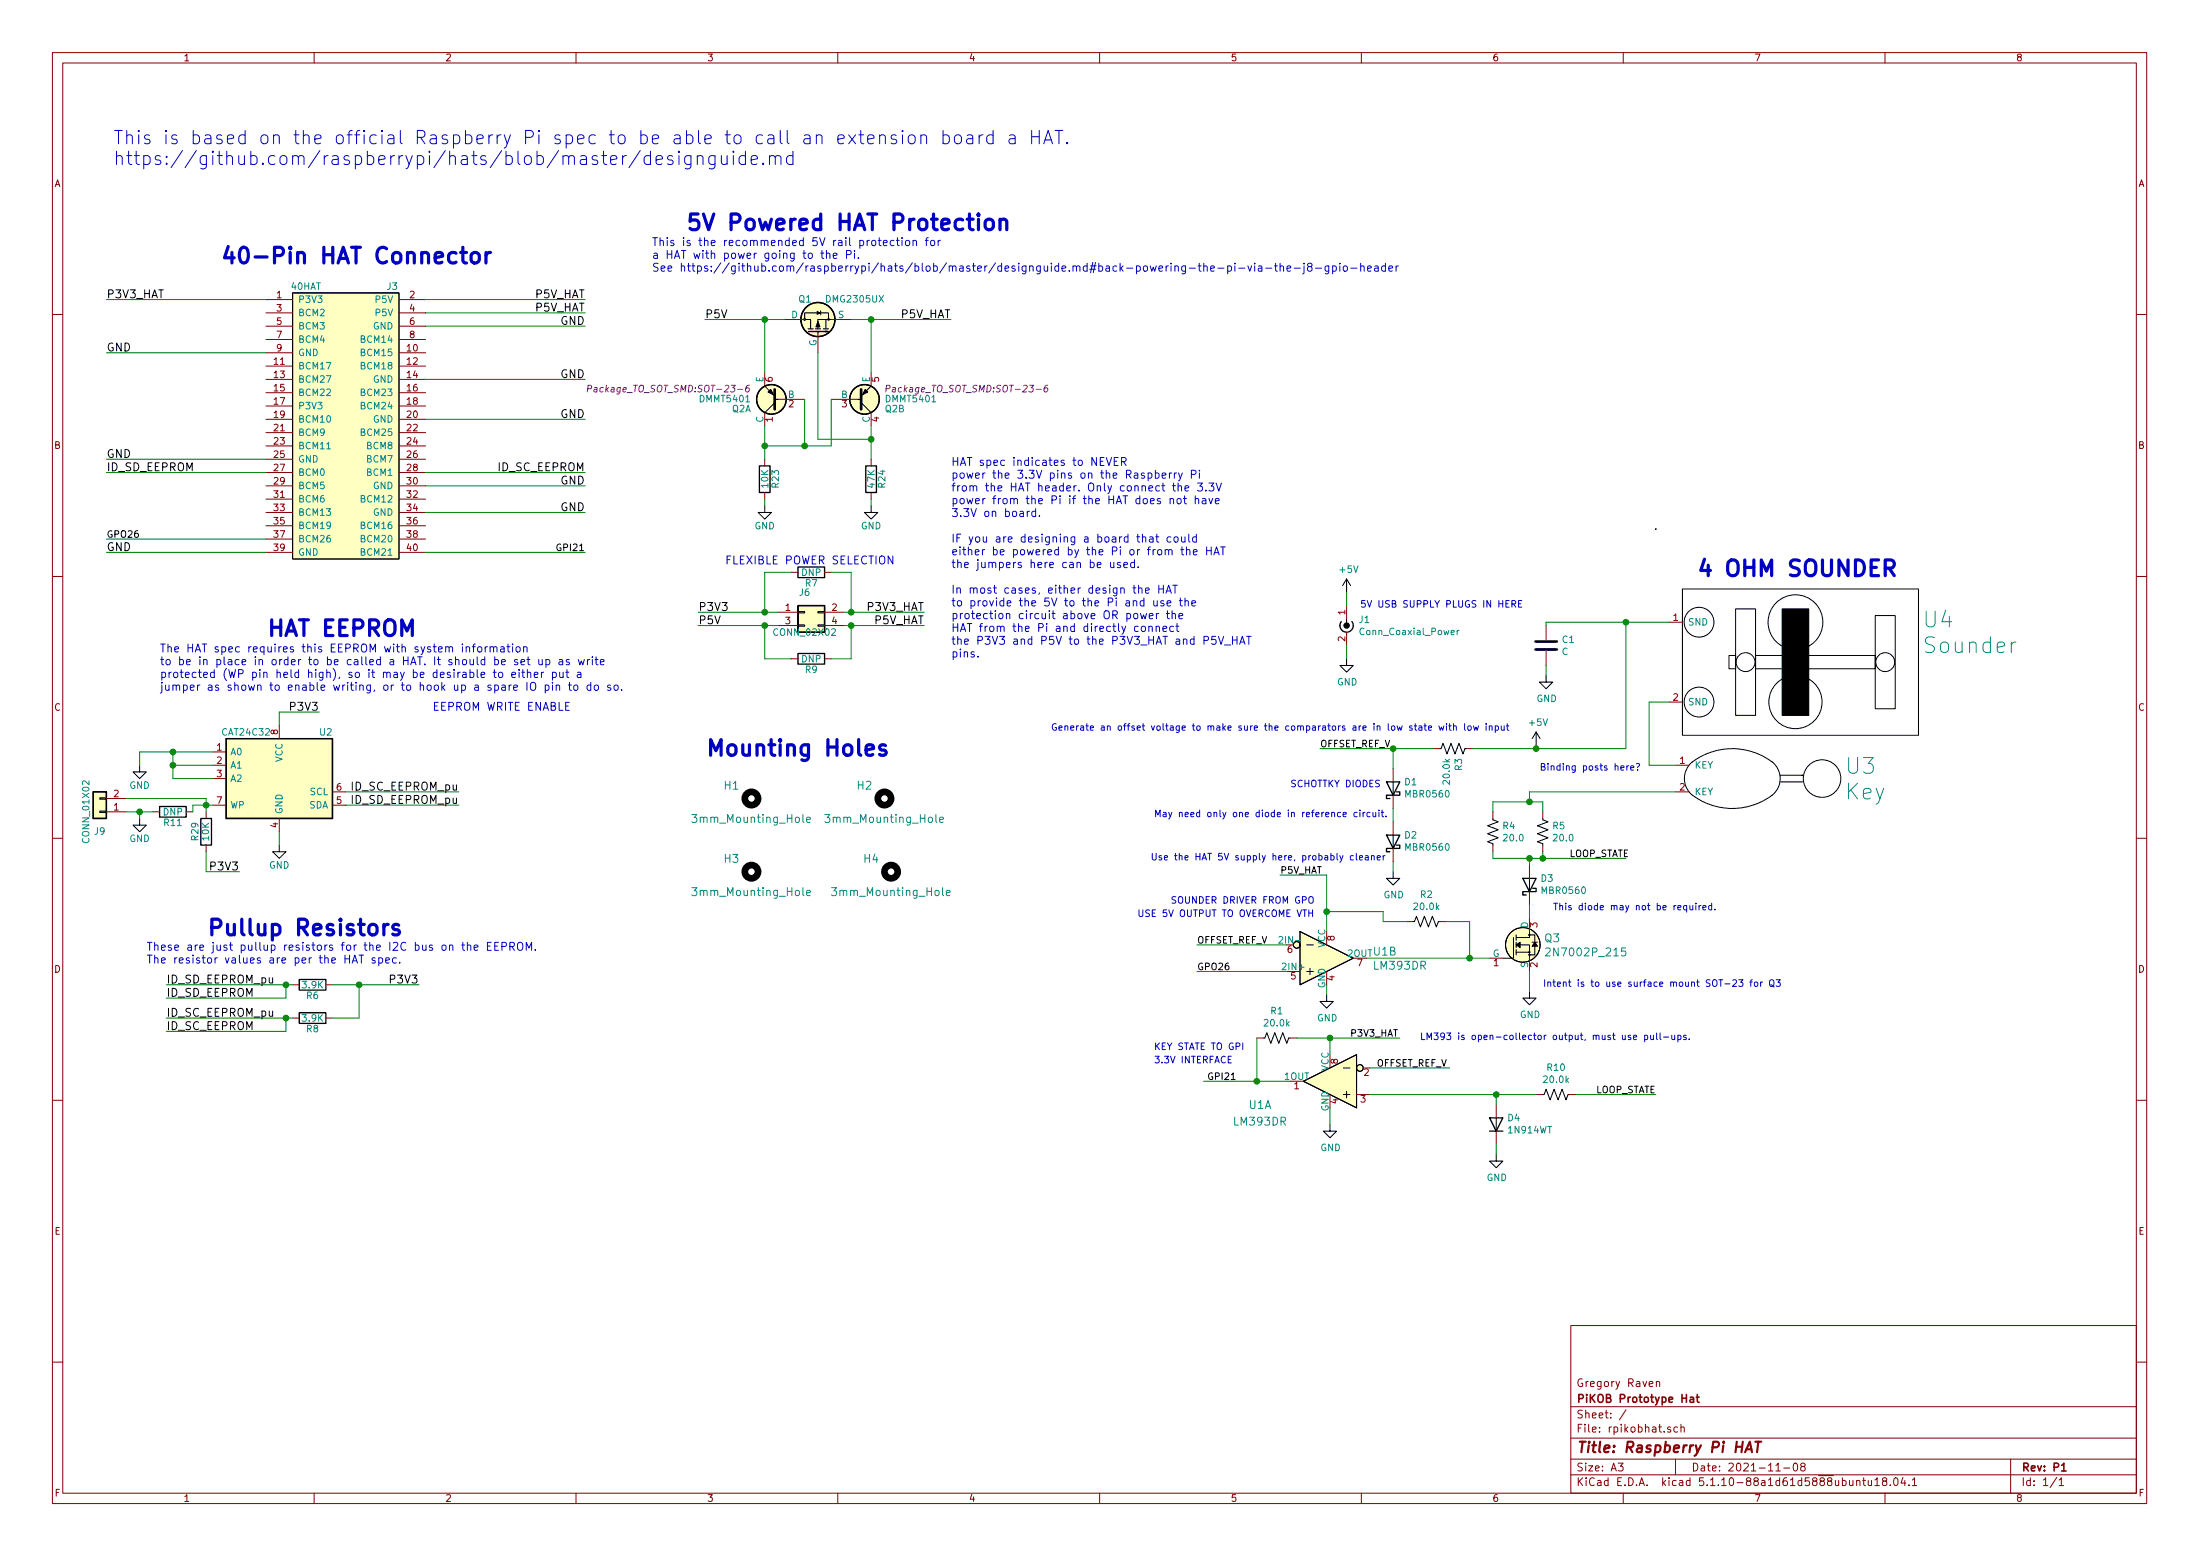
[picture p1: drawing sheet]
EESchema Schematic File Version 4
EELAYER 30 0
EELAYER END
$Descr A3 16535 11693
encoding utf-8
Sheet 1 1
Title "Raspberry Pi HAT"
Date "2021-11-08"
Rev "P1"
Comp "PiKOB Prototype Hat"
Comment1 "Gregory Raven"
Comment2 ""
Comment3 ""
Comment4 ""
$EndDescr
$Comp
L Mechanical:MountingHole H1
U 1 1
P 5650 6000
F 0 "H1" H 5500 6100 60  0000 C CNN
F 1 "3mm_Mounting_Hole" H 5650 5850 60  0000 C CNN
F 2 "project_footprints:NPTH_3mm_ID" H 5550 6000 60  0001 C CNN
F 3 "" H 5550 6000 60  0001 C CNN
	1    5650 6000
	1    0    0    -1  
$EndComp
$Comp
L Mechanical:MountingHole H2
U 1 1
P 6650 6000
F 0 "H2" H 6500 6100 60  0000 C CNN
F 1 "3mm_Mounting_Hole" H 6650 5850 60  0000 C CNN
F 2 "project_footprints:NPTH_3mm_ID" H 6550 6000 60  0001 C CNN
F 3 "" H 6550 6000 60  0001 C CNN
	1    6650 6000
	1    0    0    -1  
$EndComp
$Comp
L Mechanical:MountingHole H3
U 1 1
P 5650 6550
F 0 "H3" H 5500 6650 60  0000 C CNN
F 1 "3mm_Mounting_Hole" H 5650 6400 60  0000 C CNN
F 2 "project_footprints:NPTH_3mm_ID" H 5550 6550 60  0001 C CNN
F 3 "" H 5550 6550 60  0001 C CNN
	1    5650 6550
	1    0    0    -1  
$EndComp
$Comp
L Mechanical:MountingHole H4
U 1 1
P 6700 6550
F 0 "H4" H 6550 6650 60  0000 C CNN
F 1 "3mm_Mounting_Hole" H 6700 6400 60  0000 C CNN
F 2 "project_footprints:NPTH_3mm_ID" H 6600 6550 60  0001 C CNN
F 3 "" H 6600 6550 60  0001 C CNN
	1    6700 6550
	1    0    0    -1  
$EndComp
$Comp
L raspberrypi_hat:OX40HAT J3
U 1 1
P 2600 2250
F 0 "J3" H 2950 2350 50  0000 C CNN
F 1 "40HAT" H 2300 2350 50  0000 C CNN
F 2 "Connector_PinSocket_2.54mm:PinSocket_2x20_P2.54mm_Vertical" H 2600 2450 50  0001 C CNN
F 3 "" H 1900 2250 50  0000 C CNN
	1    2600 2250
	1    0    0    -1  
$EndComp
Text Label 3150 7400 2    60   ~ 0
P3V3
$Comp
L Connector_Generic:Conn_02x02_Odd_Even J6
U 1 1
P 6050 4600
F 0 "J6" H 6050 4750 50  0000 C CNN
F 1 "CONN_02X02" H 6050 4450 50  0000 C CNN
F 2 "Connector_PinHeader_2.54mm:PinHeader_2x02_P2.54mm_Vertical" H 6050 3400 50  0001 C CNN
F 3 "" H 6050 3400 50  0000 C CNN
	1    6050 4600
	1    0    0    -1  
$EndComp
Text Label 5250 4600 0    60   ~ 0
P3V3
Text Label 5250 4700 0    60   ~ 0
P5V
Wire Wire Line
	5250 4600 5750 4600
Wire Wire Line
	5250 4700 5750 4700
Text Label 6950 4600 2    60   ~ 0
P3V3_HAT
Text Label 6950 4700 2    60   ~ 0
P5V_HAT
Wire Wire Line
	6350 4600 6400 4600
Wire Wire Line
	6350 4700 6400 4700
Text Notes 5450 4250 0    60   ~ 0
FLEXIBLE POWER SELECTION
Text Label 7150 2400 2    60   ~ 0
P5V_HAT
Wire Wire Line
	6400 2400 6550 2400
Text Label 5300 2400 0    60   ~ 0
P5V
Wire Wire Line
	5300 2400 5750 2400
Text Notes 5150 1750 0    118  ~ 24
5V Powered HAT Protection
Text Notes 4900 2050 0    60   ~ 0
This is the recommended 5V rail protection for \na HAT with power going to the Pi.\nSee https://github.com/raspberrypi/hats/blob/master/designguide.md#back-powering-the-pi-via-the-j8-gpio-header
$Comp
L raspberrypi_hat:DMG2305UX Q1
U 1 1
P 6150 2400
F 0 "Q1" V 6300 2550 50  0000 R CNN
F 1 "DMG2305UX" V 6300 2350 50  0000 R CNN
F 2 "Package_TO_SOT_SMD:SOT-23" H 6350 2500 50  0001 C CNN
F 3 "" H 6150 2400 50  0000 C CNN
	1    6150 2400
	0    -1   -1   0   
$EndComp
$Comp
L raspberrypi_hat:DMMT5401 Q2
U 1 1
P 5850 3000
F 0 "Q2" H 6050 3075 50  0000 L CNN
F 1 "DMMT5401" H 6050 3000 50  0000 L CNN
F 2 "Package_TO_SOT_SMD:SOT-23-6" H 6050 2925 50  0000 L CIN
F 3 "" H 5850 3000 50  0000 L CNN
	1    5850 3000
	-1   0    0    1   
$EndComp
$Comp
L raspberrypi_hat:DMMT5401 Q2
U 2 1
P 6450 3000
F 0 "Q2" H 6650 3075 50  0000 L CNN
F 1 "DMMT5401" H 6650 3000 50  0000 L CNN
F 2 "Package_TO_SOT_SMD:SOT-23-6" H 6650 2925 50  0000 L CIN
F 3 "" H 6450 3000 50  0000 L CNN
	2    6450 3000
	1    0    0    1   
$EndComp
$Comp
L Device:R R23
U 1 1
P 5750 3600
F 0 "R23" V 5830 3600 50  0000 C CNN
F 1 "10K" V 5750 3600 50  0000 C CNN
F 2 "Resistor_SMD:R_0603_1608Metric_Pad0.84x1.00mm_HandSolder" V 5680 3600 50  0001 C CNN
F 3 "" H 5750 3600 50  0001 C CNN
	1    5750 3600
	1    0    0    -1  
$EndComp
$Comp
L Device:R R24
U 1 1
P 6550 3600
F 0 "R24" V 6630 3600 50  0000 C CNN
F 1 "47K" V 6550 3600 50  0000 C CNN
F 2 "Resistor_SMD:R_0603_1608Metric_Pad0.84x1.00mm_HandSolder" V 6480 3600 50  0001 C CNN
F 3 "" H 6550 3600 50  0001 C CNN
	1    6550 3600
	1    0    0    -1  
$EndComp
$Comp
L power:GND #PWR01
U 1 1
P 5750 3800
F 0 "#PWR01" H 5750 3550 50  0001 C CNN
F 1 "GND" H 5750 3650 50  0000 C CNN
F 2 "" H 5750 3800 50  0000 C CNN
F 3 "" H 5750 3800 50  0000 C CNN
	1    5750 3800
	1    0    0    -1  
$EndComp
$Comp
L power:GND #PWR02
U 1 1
P 6550 3800
F 0 "#PWR02" H 6550 3550 50  0001 C CNN
F 1 "GND" H 6550 3650 50  0000 C CNN
F 2 "" H 6550 3800 50  0000 C CNN
F 3 "" H 6550 3800 50  0000 C CNN
	1    6550 3800
	1    0    0    -1  
$EndComp
Wire Wire Line
	5750 3800 5750 3750
Wire Wire Line
	6550 3800 6550 3750
Wire Wire Line
	6550 3200 6550 3300
Wire Wire Line
	6150 2650 6150 3300
Wire Wire Line
	6150 3300 6550 3300
Connection ~ 6550 3300
Wire Wire Line
	5750 3200 5750 3350
Wire Wire Line
	6050 3000 6050 3350
Wire Wire Line
	5750 3350 6050 3350
Connection ~ 5750 3350
Wire Wire Line
	6250 3350 6250 3000
Connection ~ 6050 3350
Wire Wire Line
	5750 2800 5750 2400
Connection ~ 5750 2400
Wire Wire Line
	6550 2800 6550 2400
Connection ~ 6550 2400
$Comp
L raspberrypi_hat:CAT24C32 U2
U 1 1
P 2100 5850
F 0 "U2" H 2450 6200 50  0000 C CNN
F 1 "CAT24C32" H 1850 6200 50  0000 C CNN
F 2 "Package_SOIC:SOIC-8_3.9x4.9mm_P1.27mm" H 2100 5850 50  0001 C CNN
F 3 "" H 2100 5850 50  0000 C CNN
	1    2100 5850
	1    0    0    -1  
$EndComp
$Comp
L Device:R R6
U 1 1
P 2350 7400
F 0 "R6" V 2430 7400 50  0000 C CNN
F 1 "3.9K" V 2350 7400 50  0000 C CNN
F 2 "Resistor_SMD:R_0603_1608Metric_Pad0.84x1.00mm_HandSolder" V 2280 7400 50  0001 C CNN
F 3 "" H 2350 7400 50  0001 C CNN
	1    2350 7400
	0    1    1    0   
$EndComp
$Comp
L Device:R R8
U 1 1
P 2350 7650
F 0 "R8" V 2430 7650 50  0000 C CNN
F 1 "3.9K" V 2350 7650 50  0000 C CNN
F 2 "Resistor_SMD:R_0603_1608Metric_Pad0.84x1.00mm_HandSolder" V 2280 7650 50  0001 C CNN
F 3 "" H 2350 7650 50  0001 C CNN
	1    2350 7650
	0    1    1    0   
$EndComp
Wire Wire Line
	1250 7400 2150 7400
Wire Wire Line
	1250 7650 2150 7650
Wire Wire Line
	2150 7500 1250 7500
Wire Wire Line
	2150 7750 1250 7750
Wire Wire Line
	2150 7750 2150 7650
Connection ~ 2150 7650
Wire Wire Line
	2150 7500 2150 7400
Connection ~ 2150 7400
Wire Wire Line
	2500 7400 2700 7400
Wire Wire Line
	2700 7650 2500 7650
Connection ~ 2700 7400
Text Label 1250 7400 0    60   ~ 0
ID_SD_EEPROM_pu
Text Label 1250 7500 0    60   ~ 0
ID_SD_EEPROM
Text Label 1250 7650 0    60   ~ 0
ID_SC_EEPROM_pu
Text Label 1250 7750 0    60   ~ 0
ID_SC_EEPROM
Wire Wire Line
	3450 6050 2600 6050
Wire Wire Line
	2600 5950 3450 5950
Text Label 3450 6050 2    60   ~ 0
ID_SD_EEPROM_pu
Text Label 3450 5950 2    60   ~ 0
ID_SC_EEPROM_pu
$Comp
L Connector_Generic:Conn_01x02 J9
U 1 1
P 750 6100
F 0 "J9" H 750 6250 50  0000 C CNN
F 1 "CONN_01X02" V 850 6100 50  0000 C CNN
F 2 "Connector_PinHeader_2.54mm:PinHeader_1x02_P2.54mm_Vertical" H 750 6100 50  0001 C CNN
F 3 "" H 750 6100 50  0000 C CNN
	1    750  6100
	-1   0    0    1   
$EndComp
$Comp
L Device:R R29
U 1 1
P 1550 6250
F 0 "R29" V 1630 6250 50  0000 C CNN
F 1 "10K" V 1550 6250 50  0000 C CNN
F 2 "Resistor_SMD:R_0603_1608Metric_Pad0.84x1.00mm_HandSolder" V 1480 6250 50  0001 C CNN
F 3 "" H 1550 6250 50  0001 C CNN
	1    1550 6250
	-1   0    0    1   
$EndComp
Text Label 2400 5350 2    60   ~ 0
P3V3
Wire Wire Line
	2100 5350 2400 5350
Wire Wire Line
	2100 5350 2100 5450
$Comp
L power:GND #PWR03
U 1 1
P 1050 5750
F 0 "#PWR03" H 1050 5500 50  0001 C CNN
F 1 "GND" H 1050 5600 50  0000 C CNN
F 2 "" H 1050 5750 50  0000 C CNN
F 3 "" H 1050 5750 50  0000 C CNN
	1    1050 5750
	1    0    0    -1  
$EndComp
Wire Wire Line
	1300 5650 1300 5750
Wire Wire Line
	1050 5650 1300 5650
Wire Wire Line
	1600 5750 1300 5750
Connection ~ 1300 5750
Wire Wire Line
	1300 5850 1600 5850
$Comp
L power:GND #PWR04
U 1 1
P 1050 6150
F 0 "#PWR04" H 1050 5900 50  0001 C CNN
F 1 "GND" H 1050 6000 50  0000 C CNN
F 2 "" H 1050 6150 50  0000 C CNN
F 3 "" H 1050 6150 50  0000 C CNN
	1    1050 6150
	1    0    0    -1  
$EndComp
Text Notes 3250 5350 0    60   ~ 0
EEPROM WRITE ENABLE
$Comp
L Device:R R7
U 1 1
P 6100 4300
F 0 "R7" V 6180 4300 50  0000 C CNN
F 1 "DNP" V 6100 4300 50  0000 C CNN
F 2 "Resistor_SMD:R_0603_1608Metric_Pad0.84x1.00mm_HandSolder" V 6030 4300 50  0001 C CNN
F 3 "" H 6100 4300 50  0001 C CNN
	1    6100 4300
	0    1    1    0   
$EndComp
$Comp
L Device:R R9
U 1 1
P 6100 4950
F 0 "R9" V 6180 4950 50  0000 C CNN
F 1 "DNP" V 6100 4950 50  0000 C CNN
F 2 "Resistor_SMD:R_0603_1608Metric_Pad0.84x1.00mm_HandSolder" V 6030 4950 50  0001 C CNN
F 3 "" H 6100 4950 50  0001 C CNN
	1    6100 4950
	0    1    1    0   
$EndComp
Wire Wire Line
	5750 4700 5750 4950
Wire Wire Line
	5750 4950 5950 4950
Connection ~ 5750 4700
Wire Wire Line
	6250 4950 6400 4950
Wire Wire Line
	6400 4950 6400 4700
Connection ~ 6400 4700
Wire Wire Line
	6400 4600 6400 4300
Wire Wire Line
	6400 4300 6250 4300
Connection ~ 6400 4600
Wire Wire Line
	5950 4300 5750 4300
Wire Wire Line
	5750 4300 5750 4600
Connection ~ 5750 4600
$Comp
L Device:R R11
U 1 1
P 1300 6100
F 0 "R11" V 1380 6100 50  0000 C CNN
F 1 "DNP" V 1300 6100 50  0000 C CNN
F 2 "Resistor_SMD:R_0603_1608Metric_Pad0.84x1.00mm_HandSolder" V 1230 6100 50  0001 C CNN
F 3 "" H 1300 6100 50  0001 C CNN
	1    1300 6100
	0    1    1    0   
$EndComp
Text Notes 1550 7050 0    118  ~ 24
Pullup Resistors
Text Notes 2000 4800 0    118  ~ 24
HAT EEPROM
Text Notes 5300 5700 0    118  ~ 24
Mounting Holes
Text Notes 1650 2000 0    118  ~ 24
40-Pin HAT Connector
Text Label 800  4150 0    60   ~ 0
GND
Wire Wire Line
	2000 4150 800  4150
Text Label 800  3550 0    60   ~ 0
ID_SD_EEPROM
Wire Wire Line
	2000 3550 800  3550
Text Label 800  3450 0    60   ~ 0
GND
Wire Wire Line
	2000 3450 800  3450
Text Label 800  2650 0    60   ~ 0
GND
Wire Wire Line
	2000 2650 800  2650
Text Label 800  2250 0    60   ~ 0
P3V3_HAT
Wire Wire Line
	2000 2250 800  2250
Wire Wire Line
	3200 2850 4400 2850
Wire Wire Line
	3200 3150 4400 3150
Wire Wire Line
	3200 3550 4400 3550
Wire Wire Line
	3200 3650 4400 3650
Wire Wire Line
	3200 3850 4400 3850
Text Label 4400 2850 2    60   ~ 0
GND
Text Label 4400 3150 2    60   ~ 0
GND
Text Label 4400 3650 2    60   ~ 0
GND
Text Label 4400 3550 2    60   ~ 0
ID_SC_EEPROM
Text Label 4400 3850 2    60   ~ 0
GND
Text Label 4400 2450 2    60   ~ 0
GND
Wire Wire Line
	3200 2450 4400 2450
Text Label 4400 2350 2    60   ~ 0
P5V_HAT
Wire Wire Line
	3200 2350 4400 2350
Text Label 4400 2250 2    60   ~ 0
P5V_HAT
Wire Wire Line
	3200 2250 4400 2250
Wire Wire Line
	2700 7650 2700 7400
Text Notes 7150 4950 0    60   ~ 0
HAT spec indicates to NEVER\npower the 3.3V pins on the Raspberry Pi \nfrom the HAT header. Only connect the 3.3V\npower from the Pi if the HAT does not have\n3.3V on board.\n\nIF you are designing a board that could\neither be powered by the Pi or from the HAT\nthe jumpers here can be used.\n\nIn most cases, either design the HAT \nto provide the 5V to the Pi and use the\nprotection circuit above OR power the\nHAT from the Pi and directly connect\nthe P3V3 and P5V to the P3V3_HAT and P5V_HAT\npins.
Text Notes 1200 5200 0    60   ~ 0
The HAT spec requires this EEPROM with system information\nto be in place in order to be called a HAT. It should be set up as write\nprotected (WP pin held high), so it may be desirable to either put a \njumper as shown to enable writing, or to hook up a spare IO pin to do so.
Text Notes 1100 7250 0    60   ~ 0
These are just pullup resistors for the I2C bus on the EEPROM.\nThe resistor values are per the HAT spec.
Text Notes 850  1250 0    100  ~ 0
This is based on the official Raspberry Pi spec to be able to call an extension board a HAT.\nhttps://github.com/raspberrypi/hats/blob/master/designguide.md
$Comp
L power:GND #PWR05
U 1 1
P 2100 6350
F 0 "#PWR05" H 2100 6100 50  0001 C CNN
F 1 "GND" H 2100 6200 50  0000 C CNN
F 2 "" H 2100 6350 50  0000 C CNN
F 3 "" H 2100 6350 50  0000 C CNN
	1    2100 6350
	1    0    0    -1  
$EndComp
Wire Wire Line
	2100 6250 2100 6350
Text Label 1800 6550 2    60   ~ 0
P3V3
Wire Wire Line
	1800 6550 1550 6550
Wire Wire Line
	1550 6550 1550 6400
Wire Wire Line
	1450 6050 1550 6050
Wire Wire Line
	1550 6000 1550 6050
Wire Wire Line
	1050 5650 1050 5750
Connection ~ 1300 5650
Wire Wire Line
	1450 6050 1450 6100
Connection ~ 1550 6050
Wire Wire Line
	950  6100 1050 6100
Wire Wire Line
	1050 6150 1050 6100
Connection ~ 1050 6100
Wire Wire Line
	950  6000 1550 6000
Wire Wire Line
	6550 3300 6550 3450
Wire Wire Line
	5750 3350 5750 3450
Wire Wire Line
	6050 3350 6250 3350
Wire Wire Line
	5750 2400 5900 2400
Wire Wire Line
	6550 2400 7150 2400
Wire Wire Line
	2150 7650 2200 7650
Wire Wire Line
	2150 7400 2200 7400
Wire Wire Line
	2700 7400 3150 7400
Wire Wire Line
	1300 5750 1300 5850
Wire Wire Line
	5750 4700 5850 4700
Wire Wire Line
	6400 4700 6950 4700
Wire Wire Line
	6400 4600 6950 4600
Wire Wire Line
	5750 4600 5850 4600
Wire Wire Line
	1300 5650 1600 5650
Wire Wire Line
	1550 6050 1600 6050
Wire Wire Line
	1550 6050 1550 6100
Wire Wire Line
	1050 6100 1150 6100
$Comp
L dk_Transistors-FETs-MOSFETs-Single:2N7002P_215 Q3
U 1 1
P 11500 7100
F 0 "Q3" H 11608 7153 60  0000 L CNN
F 1 "2N7002P_215" H 11608 7047 60  0000 L CNN
F 2 "digikey-footprints:SOT-23-3" H 11700 7300 60  0001 L CNN
F 3 "https://assets.nexperia.com/documents/data-sheet/2N7002P.pdf" H 11700 7400 60  0001 L CNN
F 4 "1727-4692-1-ND" H 11700 7500 60  0001 L CNN "Digi-Key_PN"
F 5 "2N7002P,215" H 11700 7600 60  0001 L CNN "MPN"
F 6 "Discrete Semiconductor Products" H 11700 7700 60  0001 L CNN "Category"
F 7 "Transistors - FETs, MOSFETs - Single" H 11700 7800 60  0001 L CNN "Family"
F 8 "https://assets.nexperia.com/documents/data-sheet/2N7002P.pdf" H 11700 7900 60  0001 L CNN "DK_Datasheet_Link"
F 9 "/product-detail/en/nexperia-usa-inc/2N7002P,215/1727-4692-1-ND/2531105" H 11700 8000 60  0001 L CNN "DK_Detail_Page"
F 10 "MOSFET N-CH 60V 0.36A SOT-23" H 11700 8100 60  0001 L CNN "Description"
F 11 "Nexperia USA Inc." H 11700 8200 60  0001 L CNN "Manufacturer"
F 12 "Active" H 11700 8300 60  0001 L CNN "Status"
	1    11500 7100
	1    0    0    -1  
$EndComp
$Comp
L dk_Linear-Comparators:LM393DR U1
U 1 1
P 10000 8125
F 0 "U1" H 10525 7950 60  0000 C CNN
F 1 "LM393DR" H 10525 7825 60  0000 C CNN
F 2 "digikey-footprints:SOIC-8_W3.9mm" H 10200 8325 60  0001 L CNN
F 3 "http://www.ti.com/general/docs/suppproductinfo.tsp?distId=10&gotoUrl=http%3A%2F%2Fwww.ti.com%2Flit%2Fgpn%2Flm193" H 10200 8425 60  0001 L CNN
F 4 "296-1015-1-ND" H 10200 8525 60  0001 L CNN "Digi-Key_PN"
F 5 "LM393DR" H 10200 8625 60  0001 L CNN "MPN"
F 6 "Integrated Circuits (ICs)" H 10200 8725 60  0001 L CNN "Category"
F 7 "Linear - Comparators" H 10200 8825 60  0001 L CNN "Family"
F 8 "http://www.ti.com/general/docs/suppproductinfo.tsp?distId=10&gotoUrl=http%3A%2F%2Fwww.ti.com%2Flit%2Fgpn%2Flm193" H 10200 8925 60  0001 L CNN "DK_Datasheet_Link"
F 9 "/product-detail/en/texas-instruments/LM393DR/296-1015-1-ND/404839" H 10200 9025 60  0001 L CNN "DK_Detail_Page"
F 10 "IC DUAL DIFF COMP 8-SOIC" H 10200 9125 60  0001 L CNN "Description"
F 11 "Texas Instruments" H 10200 9225 60  0001 L CNN "Manufacturer"
F 12 "Active" H 10200 9325 60  0001 L CNN "Status"
	1    10000 8125
	-1   0    0    -1  
$EndComp
$Comp
L dk_Linear-Comparators:LM393DR U1
U 2 1
P 9975 7200
F 0 "U1" H 10319 7253 60  0000 L CNN
F 1 "LM393DR" H 10319 7147 60  0000 L CNN
F 2 "digikey-footprints:SOIC-8_W3.9mm" H 10175 7400 60  0001 L CNN
F 3 "http://www.ti.com/general/docs/suppproductinfo.tsp?distId=10&gotoUrl=http%3A%2F%2Fwww.ti.com%2Flit%2Fgpn%2Flm193" H 10175 7500 60  0001 L CNN
F 4 "296-1015-1-ND" H 10175 7600 60  0001 L CNN "Digi-Key_PN"
F 5 "LM393DR" H 10175 7700 60  0001 L CNN "MPN"
F 6 "Integrated Circuits (ICs)" H 10175 7800 60  0001 L CNN "Category"
F 7 "Linear - Comparators" H 10175 7900 60  0001 L CNN "Family"
F 8 "http://www.ti.com/general/docs/suppproductinfo.tsp?distId=10&gotoUrl=http%3A%2F%2Fwww.ti.com%2Flit%2Fgpn%2Flm193" H 10175 8000 60  0001 L CNN "DK_Datasheet_Link"
F 9 "/product-detail/en/texas-instruments/LM393DR/296-1015-1-ND/404839" H 10175 8100 60  0001 L CNN "DK_Detail_Page"
F 10 "IC DUAL DIFF COMP 8-SOIC" H 10175 8200 60  0001 L CNN "Description"
F 11 "Texas Instruments" H 10175 8300 60  0001 L CNN "Manufacturer"
F 12 "Active" H 10175 8400 60  0001 L CNN "Status"
	2    9975 7200
	1    0    0    -1  
$EndComp
$Comp
L power:+5V #PWR011
U 1 1
P 11550 5600
F 0 "#PWR011" H 11550 5450 50  0001 C CNN
F 1 "+5V" H 11565 5773 50  0000 C CNN
F 2 "" H 11550 5600 50  0001 C CNN
F 3 "" H 11550 5600 50  0001 C CNN
	1    11550 5600
	1    0    0    -1  
$EndComp
$Comp
L power:GND #PWR010
U 1 1
P 11500 7450
F 0 "#PWR010" H 11500 7200 50  0001 C CNN
F 1 "GND" H 11505 7277 50  0000 C CNN
F 2 "" H 11500 7450 50  0001 C CNN
F 3 "" H 11500 7450 50  0001 C CNN
	1    11500 7450
	1    0    0    -1  
$EndComp
$Comp
L Device:R_US R4
U 1 1
P 11225 6250
F 0 "R4" H 11293 6296 50  0000 L CNN
F 1 "20.0" H 11293 6205 50  0000 L CNN
F 2 "" V 11265 6240 50  0001 C CNN
F 3 "~" H 11225 6250 50  0001 C CNN
	1    11225 6250
	1    0    0    -1  
$EndComp
$Comp
L Device:R_US R5
U 1 1
P 11600 6250
F 0 "R5" H 11668 6296 50  0000 L CNN
F 1 "20.0" H 11668 6205 50  0000 L CNN
F 2 "" V 11640 6240 50  0001 C CNN
F 3 "~" H 11600 6250 50  0001 C CNN
	1    11600 6250
	1    0    0    -1  
$EndComp
Wire Wire Line
	10000 7925 10000 7800
Text Label 10150 7800 0    50   ~ 0
P3V3_HAT
$Comp
L power:GND #PWR08
U 1 1
P 10000 8450
F 0 "#PWR08" H 10000 8200 50  0001 C CNN
F 1 "GND" H 10005 8277 50  0000 C CNN
F 2 "" H 10000 8450 50  0001 C CNN
F 3 "" H 10000 8450 50  0001 C CNN
	1    10000 8450
	1    0    0    -1  
$EndComp
Wire Wire Line
	10000 8325 10000 8450
Wire Wire Line
	3200 4150 4400 4150
Wire Wire Line
	2000 4050 800  4050
Text Label 800  4050 0    50   ~ 0
GPO26
Text Label 4175 4150 0    50   ~ 0
GPI21
Wire Wire Line
	9700 8125 9450 8125
Text Label 9075 8125 0    50   ~ 0
GPI21
Text Label 9000 7300 0    50   ~ 0
GPO26
$Comp
L power:GND #PWR07
U 1 1
P 9975 7475
F 0 "#PWR07" H 9975 7225 50  0001 C CNN
F 1 "GND" H 9980 7302 50  0000 C CNN
F 2 "" H 9975 7475 50  0001 C CNN
F 3 "" H 9975 7475 50  0001 C CNN
	1    9975 7475
	1    0    0    -1  
$EndComp
Wire Wire Line
	9975 7400 9975 7475
Wire Wire Line
	10275 7200 11050 7200
Wire Wire Line
	9975 7000 9975 6850
$Comp
L Device:R_US R1
U 1 1
P 9600 7800
F 0 "R1" V 9395 7800 50  0000 C CNN
F 1 "20.0k" V 9486 7800 50  0000 C CNN
F 2 "" V 9640 7790 50  0001 C CNN
F 3 "~" H 9600 7800 50  0001 C CNN
	1    9600 7800
	0    1    1    0   
$EndComp
Wire Wire Line
	9750 7800 10000 7800
Wire Wire Line
	9450 7800 9450 8125
Connection ~ 9450 8125
Wire Wire Line
	9450 8125 9050 8125
$Comp
L Diode:MBR0560 D3
U 1 1
P 11500 6650
F 0 "D3" V 11546 6570 50  0000 R CNN
F 1 "MBR0560" V 11455 6570 50  0000 R CNN
F 2 "Diode_SMD:D_SOD-123" H 11500 6475 50  0001 C CNN
F 3 "http://www.mccsemi.com/up_pdf/MBR0520~MBR0580(SOD123).pdf" H 11500 6650 50  0001 C CNN
	1    11500 6650
	0    -1   -1   0   
$EndComp
Wire Wire Line
	11225 6400 11225 6450
Wire Wire Line
	11225 6450 11500 6450
Wire Wire Line
	11600 6450 11600 6400
Wire Wire Line
	11500 6500 11500 6450
Connection ~ 11500 6450
Wire Wire Line
	11500 6450 11600 6450
Wire Wire Line
	11500 6800 11500 6900
Wire Wire Line
	11500 7300 11500 7450
Wire Wire Line
	11225 6100 11225 6025
Wire Wire Line
	11225 6025 11500 6025
Wire Wire Line
	11600 6025 11600 6100
$Comp
L Diode:MBR0560 D1
U 1 1
P 10475 5925
F 0 "D1" V 10521 5845 50  0000 R CNN
F 1 "MBR0560" V 10430 5845 50  0000 R CNN
F 2 "Diode_SMD:D_SOD-123" H 10475 5750 50  0001 C CNN
F 3 "http://www.mccsemi.com/up_pdf/MBR0520~MBR0580(SOD123).pdf" H 10475 5925 50  0001 C CNN
	1    10475 5925
	0    -1   -1   0   
$EndComp
$Comp
L Diode:MBR0560 D2
U 1 1
P 10475 6325
F 0 "D2" V 10521 6245 50  0000 R CNN
F 1 "MBR0560" V 10430 6245 50  0000 R CNN
F 2 "Diode_SMD:D_SOD-123" H 10475 6150 50  0001 C CNN
F 3 "http://www.mccsemi.com/up_pdf/MBR0520~MBR0580(SOD123).pdf" H 10475 6325 50  0001 C CNN
	1    10475 6325
	0    -1   -1   0   
$EndComp
$Comp
L power:GND #PWR09
U 1 1
P 10475 6550
F 0 "#PWR09" H 10475 6300 50  0001 C CNN
F 1 "GND" H 10480 6377 50  0000 C CNN
F 2 "" H 10475 6550 50  0001 C CNN
F 3 "" H 10475 6550 50  0001 C CNN
	1    10475 6550
	1    0    0    -1  
$EndComp
$Comp
L Device:R_US R3
U 1 1
P 10925 5625
F 0 "R3" H 10993 5671 50  0000 L CNN
F 1 "20.0k" H 10993 5580 50  0000 L CNN
F 2 "" V 10965 5615 50  0001 C CNN
F 3 "~" H 10925 5625 50  0001 C CNN
	1    10925 5625
	0    1    1    0   
$EndComp
Wire Wire Line
	11075 5625 11550 5625
Wire Wire Line
	11550 5625 11550 5600
Wire Wire Line
	10475 6550 10475 6475
Wire Wire Line
	10475 6175 10475 6075
Wire Wire Line
	10475 5775 10475 5625
Wire Wire Line
	10475 5625 10775 5625
Wire Wire Line
	10475 5625 9925 5625
Connection ~ 10475 5625
Text Label 9925 5625 0    50   ~ 0
OFFSET_REF_V
Text Label 10350 8025 0    50   ~ 0
OFFSET_REF_V
Wire Wire Line
	11600 6450 12225 6450
Connection ~ 11600 6450
Text Label 11800 6450 0    50   ~ 0
LOOP_STATE
Wire Wire Line
	10300 8025 10900 8025
Text Label 9000 7100 0    50   ~ 0
OFFSET_REF_V
Wire Wire Line
	9675 7100 9000 7100
Wire Wire Line
	9675 7300 9000 7300
Text Notes 8800 6800 0    50   ~ 0
SOUNDER DRIVER FROM GPO
Text Notes 8675 7900 0    50   ~ 0
KEY STATE TO GPI
Text Notes 7900 5500 0    50   ~ 0
Generate an offset voltage to make sure the comparators are in low state with low input
Text Notes 8550 6900 0    50   ~ 0
USE 5V OUTPUT TO OVERCOME VTH
$Comp
L Device:R_US R2
U 1 1
P 10725 6925
F 0 "R2" V 10520 6925 50  0000 C CNN
F 1 "20.0k" V 10611 6925 50  0000 C CNN
F 2 "" V 10765 6915 50  0001 C CNN
F 3 "~" H 10725 6925 50  0001 C CNN
	1    10725 6925
	0    1    1    0   
$EndComp
Wire Wire Line
	9975 6850 10400 6850
Wire Wire Line
	10400 6850 10400 6925
Wire Wire Line
	10400 6925 10575 6925
Connection ~ 9975 6850
Wire Wire Line
	10875 6925 11050 6925
Wire Wire Line
	11050 6925 11050 7200
Connection ~ 11050 7200
Wire Wire Line
	11050 7200 11200 7200
Text Notes 8675 8000 0    50   ~ 0
3.3V INTERFACE
Text Notes 11675 6850 0    50   ~ 0
This diode may not be required.
Text Notes 8675 6150 0    50   ~ 0
May need only one diode in reference circuit.
Wire Wire Line
	10000 7800 10525 7800
Connection ~ 10000 7800
Text Notes 10675 7825 0    50   ~ 0
LM393 is open-collector output, must use pull-ups.
$Comp
L Telegraph:Key U3
U 1 1
P 13050 5850
F 0 "U3" H 13869 5947 118 0000 L CNN
F 1 "Key" H 13869 5754 118 0000 L CNN
F 2 "" H 13025 5855 118 0001 C CNN
F 3 "" H 13025 5855 118 0001 C CNN
	1    13050 5850
	1    0    0    -1  
$EndComp
$Comp
L Telegraph:Sounder U4
U 1 1
P 13500 4975
F 0 "U4" H 14452 5297 118 0000 L CNN
F 1 "Sounder" H 14452 5104 118 0000 L CNN
F 2 "" H 13350 5175 118 0001 C CNN
F 3 "" H 13350 5175 118 0001 C CNN
	1    13500 4975
	1    0    0    -1  
$EndComp
Wire Wire Line
	11550 5625 12225 5625
Wire Wire Line
	12225 5625 12225 4675
Wire Wire Line
	12225 4675 12550 4675
Connection ~ 11550 5625
Wire Wire Line
	12550 5275 12400 5275
Wire Wire Line
	12400 5275 12400 5750
Wire Wire Line
	12400 5750 12600 5750
Wire Wire Line
	11500 6025 11500 5950
Wire Wire Line
	11500 5950 12600 5950
Connection ~ 11500 6025
Wire Wire Line
	11500 6025 11600 6025
$Comp
L Device:C C1
U 1 1
P 11625 4850
F 0 "C1" H 11740 4896 50  0000 L CNN
F 1 "C" H 11740 4805 50  0000 L CNN
F 2 "" H 11663 4700 50  0001 C CNN
F 3 "~" H 11625 4850 50  0001 C CNN
	1    11625 4850
	1    0    0    -1  
$EndComp
$Comp
L power:GND #PWR014
U 1 1
P 11625 5075
F 0 "#PWR014" H 11625 4825 50  0001 C CNN
F 1 "GND" H 11630 4902 50  0000 C CNN
F 2 "" H 11625 5075 50  0001 C CNN
F 3 "" H 11625 5075 50  0001 C CNN
	1    11625 5075
	1    0    0    -1  
$EndComp
Connection ~ 12225 4675
Wire Wire Line
	11625 4700 11625 4675
Wire Wire Line
	11625 4675 12225 4675
Wire Wire Line
	11625 5000 11625 5075
Text Notes 11575 5800 0    50   ~ 0
Binding posts here?
$Comp
L Connector:Conn_Coaxial_Power J1
U 1 1
P 10125 4650
F 0 "J1" H 10213 4646 50  0000 L CNN
F 1 "Conn_Coaxial_Power" H 10213 4555 50  0000 L CNN
F 2 "" H 10125 4600 50  0001 C CNN
F 3 "~" H 10125 4600 50  0001 C CNN
	1    10125 4650
	1    0    0    -1  
$EndComp
$Comp
L power:GND #PWR013
U 1 1
P 10125 4950
F 0 "#PWR013" H 10125 4700 50  0001 C CNN
F 1 "GND" H 10130 4777 50  0000 C CNN
F 2 "" H 10125 4950 50  0001 C CNN
F 3 "" H 10125 4950 50  0001 C CNN
	1    10125 4950
	1    0    0    -1  
$EndComp
$Comp
L power:+5V #PWR012
U 1 1
P 10125 4450
F 0 "#PWR012" H 10125 4300 50  0001 C CNN
F 1 "+5V" H 10140 4623 50  0000 C CNN
F 2 "" H 10125 4450 50  0001 C CNN
F 3 "" H 10125 4450 50  0001 C CNN
	1    10125 4450
	1    0    0    -1  
$EndComp
Wire Wire Line
	10125 4950 10125 4850
Wire Wire Line
	10125 4550 10125 4450
Text Notes 10225 4575 0    50   ~ 0
5V USB SUPPLY PLUGS IN HERE
Wire Wire Line
	9975 6575 9975 6850
Text Label 9625 6575 0    50   ~ 0
P5V_HAT
Wire Wire Line
	9975 6575 9625 6575
Text Notes 8650 6475 0    50   ~ 0
Use the HAT 5V supply here, probably cleaner
Text Notes 12750 4350 0    118  ~ 24
4 OHM SOUNDER
Text Notes 11600 7425 0    50   ~ 0
Intent is to use surface mount SOT-23 for Q3
$Comp
L Diode:1N914WT D4
U 1 1
P 11250 8450
F 0 "D4" V 11296 8370 50  0000 R CNN
F 1 "1N914WT" V 11205 8370 50  0000 R CNN
F 2 "Diode_SMD:D_SOD-523" H 11250 8275 50  0001 C CNN
F 3 "http://www.mouser.com/ds/2/149/1N4148WT-461550.pdf" H 11250 8450 50  0001 C CNN
	1    11250 8450
	0    -1   -1   0   
$EndComp
$Comp
L Device:R_US R10
U 1 1
P 11700 8225
F 0 "R10" V 11495 8225 50  0000 C CNN
F 1 "20.0k" V 11586 8225 50  0000 C CNN
F 2 "" V 11740 8215 50  0001 C CNN
F 3 "~" H 11700 8225 50  0001 C CNN
	1    11700 8225
	0    1    1    0   
$EndComp
Wire Wire Line
	10300 8225 11250 8225
Wire Wire Line
	11250 8300 11250 8225
Connection ~ 11250 8225
Wire Wire Line
	11250 8225 11550 8225
$Comp
L power:GND #PWR06
U 1 1
P 11250 8675
F 0 "#PWR06" H 11250 8425 50  0001 C CNN
F 1 "GND" H 11255 8502 50  0000 C CNN
F 2 "" H 11250 8675 50  0001 C CNN
F 3 "" H 11250 8675 50  0001 C CNN
	1    11250 8675
	1    0    0    -1  
$EndComp
Wire Wire Line
	11250 8600 11250 8675
Text Label 12000 8225 0    50   ~ 0
LOOP_STATE
Wire Wire Line
	11850 8225 12450 8225
Text Notes 9700 5925 0    50   ~ 0
SCHOTTKY DIODES
$EndSCHEMATC
